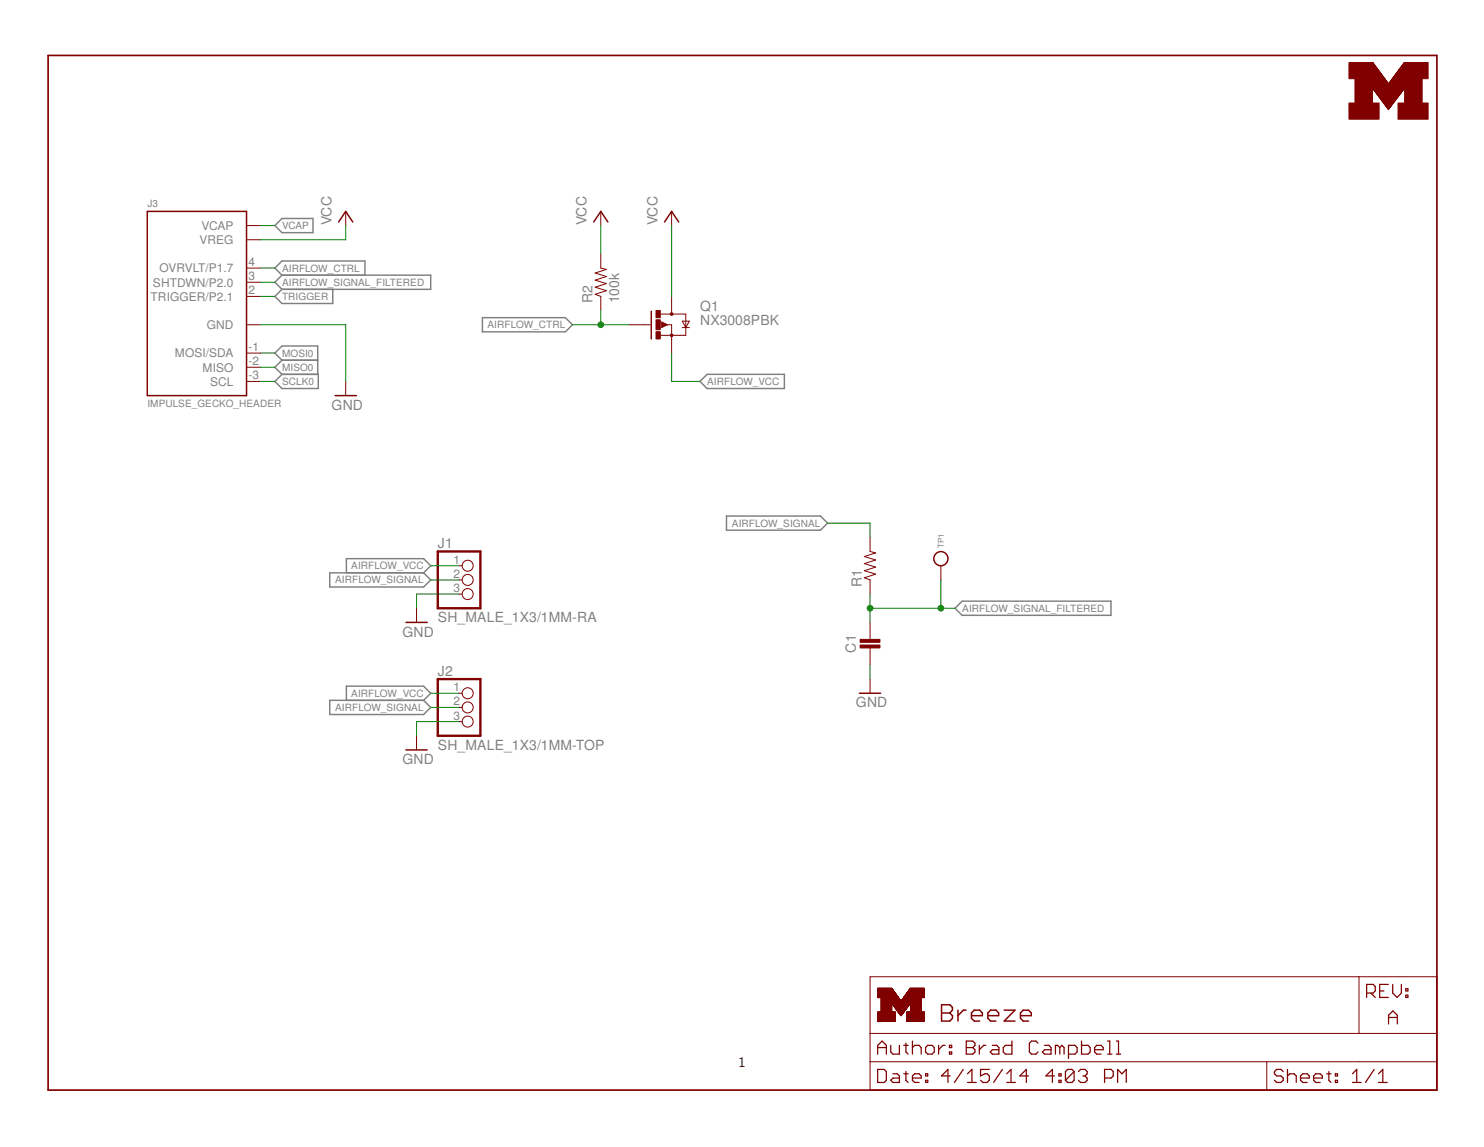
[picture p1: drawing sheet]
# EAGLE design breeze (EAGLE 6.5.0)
AUTHOR: Brad Campbell; REV: A; TITLE: Breeze
FRAME1 (LETTER_L): HEIGHT: 8.5in; WIDTH: 11in

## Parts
C1  CAPACITOR  [0402_CAP]
J1  SH_MALE_1X3/1MM-RA  [1X3/SMD/SH/RA/1MM]
J2  SH_MALE_1X3/1MM-TOP  [1X3/SMD/SH/1MM]
J3  IMPULSE_GECKO_HEADER  [HEADER1X9/0.05IN]
LOGO1  UMICH_SOLID_TINY  [UMICH_SOLID_50MIL]
Q1  NX3008PBK  [SOT23-3]
R1  RESISTOR0402_RES  [0402_RES]
R2  100k  RESISTOR0402_RES  [0402_RES]
TP1  TEST_POINT_0.040IN  [TESTPOINT_0.040IN]

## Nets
AIRFLOW_CTRL: J3.4(OVRVLT/P1.7) Q1.1(G) R2.1
AIRFLOW_SIGNAL: J1.2 J2.2 R1.2
AIRFLOW_SIGNAL_FILTERED: C1.1 J3.3(SHTDWN/P2.0) R1.1 TP1.TESTPOINT
AIRFLOW_VCC: J1.1 J2.1 Q1.2(S)
GND: C1.2 J1.3 J2.3 J3.0(GND)
MISO0: J3.-2(MISO)
MOSI0: J3.-1(MOSI/SDA)
SCLK0: J3.-3(SCL)
TRIGGER: J3.2(TRIGGER/P2.1)
VCAP: J3.5(VCAP)
VCC: J3.1(VREG) Q1.3(D) R2.2
